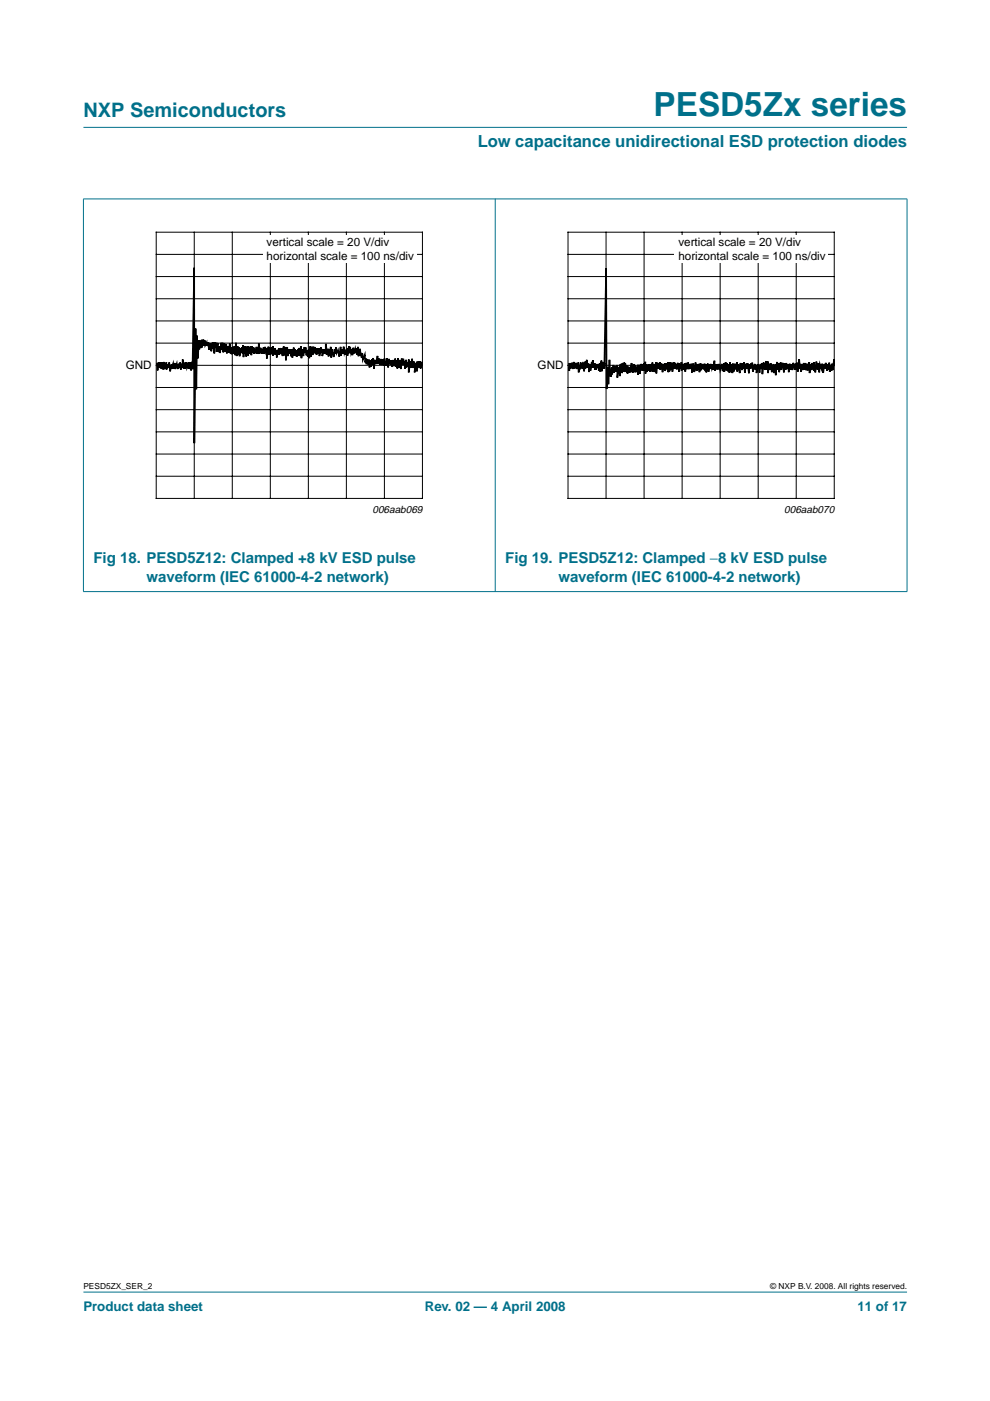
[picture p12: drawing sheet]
<svg xmlns="http://www.w3.org/2000/svg" width="210mm" height="297mm" viewBox="0 0 210 297" stroke-linecap="round" stroke-linejoin="round" font-family="sans-serif">
<g fill="#00708a" stroke="#00708a" stroke-width=".21">
<path d="M17.7 273.9h174.6z"/>
<path d="M17.7 27h174.6z"/>
<path d="M17.7 42.2v83.2z"/>
<path d="M105 42.1v83.4z"/>
<path d="M192.3 42.2v83.2z"/>
<path d="M17.6 42.2h174.8z"/>
<path d="M17.6 125.4h174.8z"/>
</g>
<path d="M20.4 46.4h81.9v66.3h-81.9z" fill="none" stroke="#fff" stroke-width=".21"/>
<g fill="none" stroke="#000" stroke-width=".21">
<path d="M33.1 49.2h56.5v56.5h-56.5zM33.1 58.6h56.5M33.1 53.9h56.5M41.2 49.2v56.5M49.2 49.2v56.5M57.3 49.2v56.5M65.4 49.2v56.5M73.4 49.2v56.5M81.5 49.2v56.5M33.1 68h56.5M33.1 77.5h56.5M33.1 63.3h56.5"/>
<path d="M33.1 72.7h56.5M33.1 86.9h56.5M33.1 96.3h56.5M33.1 82.2h56.5M33.1 91.6h56.5M33.1 101h56.5"/>
</g>
<path d="M55.8 49.8h32.4v5.8h-32.4z" fill="#fff"/>
<path d="M33.3 76.9l.1 1.6 .2-1.6 .2 1 .2-1.1v1.3l.3-1.3-.1 1.4 .3-1.4 .1 1.5 .2-1.6v1.6l.3-1.3v1.2l.2-1.4v1.6l.2-1.2 .1 .8 .3-1.1 .2 1.8 .3-1.5v1l.3-1.1 .1 1.1 .2-1.2 .1 1.2 .4-1.1 .1 1.1 .3-1.1 .1 1 .2-1.2 .1 1.5 .3-1.3 .1 .9v-1.8l.3 2 .1-1.3 .1 1.3 .3-1.4 .1 1.1 .4-1v1.2l.1-1.3 .1 1.4 .3-1.4v1.7l.3-1.8v1.6l.4-21.5v37.2l.3-24.3 .1 12.8 .2-11.3 .1 4.8 .3-3.8 .1 1.9 .2-1.9 .1 1.6 .2-1.8v1.7l.3-1.7 .1 1.3 .2-1.1 .1 1 .3-.6v.7l.2-.6 .1 .7 .1-.8 .1 1.5 .2-1.4 .1 1.3 .2-.5v1l.3-1.9v1.3l.2-1.3 .1 2.3 .2-2.3 .1 1.2 .2-1.1v1.9l.3-1.9-.1 1.8 .3-1v.5l.2-.5 .1 1.4 .2-2.2 .1 1.4 .2-1.4 .1 2 .3-1.9 .1 1.8 .3-1.7 .1 2 .2-1.5 .2 1.4 .2-2 .2 2.2 .2-1.4v1.5l.3-1.6 .1 1.5 .2-1.6 .2 1.9 .1-2.6 .2 2.8 .2-2.1 .1 1.7 .2-1.4 .1 1.8 .2-1.7 .2 .9 .1-1.1 .1 1.3 .2-1.7v2.5l.2-2.2v1.5l.3-1.5 .1 2.1 .3-2.1 .1 1.9 .1-1.9 .2 1.5 .3-1.6 .1 1.9 .2-1.9 .1 1.4 .2-1.1v1.3l.3-.9 .1 .8 .2-1.4v1.5l.3-.9 .1 .9 .1-2.2 .1 2.1 .3-1.2v1.2l.2-.9 .1 1 .3-1.3 .1 1.3 .2-1.5 .1 1.1 .3-.8v2.2l.3-2.5 .1 1.7 .2-1.5 .2 1.5 .2-1.5v1.2l.2-1.5 .1 2 .4-1.6v1.4l.3-1 .1 1.6 .1-1.6 .1 .9 .2-1.3 .1 1.4 .3-1.4v1.3l.3-.7 .1 1.1 .3-2.1 .1 1.9 .3-1.7v2.8l.3-2.8 .1 1.9 .3-1.4 .1 .8 .2-.9 .1 1.5 .2-1.4 .1 1.7 .3-2.1 .1 1.7 .2-1.3 .2 1.4 .2-1.2v1.3l.3-1.6v1.5l.2-1.7 .1 1.7 .2-2.1 .1 2.5 .2-1.8 .2 1.4 .3-1.9v1.3l.2-1.2 .2 1.6 .2-1.1 .1 1.4 .1-1.5 .2 1.8 .2-2.5 .2 2.2 .2-2.1 .1 1.8 .1-1.8 .1 1.4 .2-1.3 .1 1.3 .2-.9 .1 1.2 .2-1.4 .1 1.2 .3-1.2v1.7l.3-1.8 .2 1.2 .2-.9-.1 1.5 .4-1.4v.9l.2-1 .2 1.1v-2.2l.3 2.3 .2-1.2 .1 1.6 .1-1.6v1.3l.3-1.8 .1 2.3 .3-1.7 .2 1.6 .4-1.7v1l.1-1.3 .2 1.2 .3-.7 .2 1.4 .3-2.1 .1 1.9 .2-1.3 .2 .9 .2-1.5 .1 1.4 .2-.8 .1 1.1 .4-1.3v1.6l.3-2.1 .1 1.5 .1-1.4 .2 1.4 .2-.8 .1 1.2 .2-1.6 .2 1.2 .2-.9 .2 .9 .1-1.1 .1 1.4 .2-1.7 .1 2 .4-1.5v1.5l.2-.7v1l.2-.8 .1 1.3 .4-1.1 .1 1.7 .2-.9 .1 1.2 .2-1.1 .2 1.2 .1-1.1 .1 1.7 .3-1.5 .1 1.4 .2-1.6 .1 1.2 .1-1.5 .2 2.3 .2-1.9 .1 .9 .2-.8v.8l.2-1.7 .1 1.7 .3-1.2 .2 1.3 .2-1.2 .1 1.3 .2-1.2 .2 1.3 .2-1.5 .3 1.5 .3-1.6 .2 2 .2-1.8 .2 1.2 .2-.9 .2 1.4 .2-1.5 .2 1.3 .3-1.6 .1 1.8 .2-1.4 .1 1.7 .2-2.2 .3 2.1 .1-1.7 .2 1.9 .2-2.2 .1 1.2 .2-1.1v1.3l.3-.9v1.7l.3-1.9v1.6l.3-1.1 .1 1 .2-1.6-.1 2.8 .4-2.5 .1 1.5 .3-1.9 .1 1.9 .2-1.4v1.4l.4-1-.2 2 .5-2.3v2l.3-2.1 .1 1 .1-1v1.4l.3-1.3v1.4l.1-1.3 .2 .8" fill="none" stroke="#000" stroke-width=".35"/>
<path d="M107.7 46.4h81.9v66.3h-81.9z" fill="none" stroke="#fff" stroke-width=".21"/>
<g fill="none" stroke="#000" stroke-width=".21">
<path d="M120.4 49.2h56.5v56.5h-56.5zM120.4 58.6h56.5M120.4 53.9h56.5M128.5 49.2v56.5M136.6 49.2v56.5M144.6 49.2v56.5M152.7 49.2v56.5M160.8 49.2v56.5M168.8 49.2v56.5M120.4 68h56.5M120.4 77.5h56.5M120.4 63.3h56.5"/>
<path d="M120.4 72.7h56.5M120.4 86.9h56.5M120.4 96.3h56.5M120.4 82.2h56.5M120.4 91.6h56.5M120.4 101h56.5"/>
</g>
<path d="M143.1 49.8h32.5v5.8h-32.5z" fill="#fff"/>
<path d="M120.6 77l.1 1.7 .2-1.7 .1 1.1 .3-1.2 .1 1.3 .3-1.5 .1 1.4 .4-1.2 .1 1.3 .3-1.3 .1 2.1 .4-2.1 .1 1 .3-.6v.9l.2-1.3 .1 1.8 .3-2v1.4l.3-1.8 .1 1.6 .3-.8 .1 1.8 .3-1.6v1.3l.3-1.9v1.2l.2-1.5 .1 1.5 .3-.9v1.4l.2-1.2 .1 1.2 .3-1.2v.9l.2-.9v1.4l.3-1.5v1.7l.3-2.4 .1 2.3 .3-2v1.4l.3-1.1-.1 1.2 .4-21.3 .1 25.6 .3-4.7 .1 3.7 .2-5.2 .2 3.5 .2-1.3v1.4l.1-2 .1 1.5 .3-2 .1 1.6 .1-1.3 .1 1.1 .2-1 .1 1 .2-1.4v2.7l.3-2.2 .1 1.4 .2-2-.1 2.4 .3-2.5h.2v1.9l.3-2-.1 1.7 .3-1.9 .1 2 .1-1.8 .1 1.7 .2-1.3v1.5l.2-1.3-.1 1.5 .3-1.4 .1 1.2 .2-1.2 .1 1.2 .2-2v1.7l.2-.9 .1 1.2 .2-1.8 .2 1.7 .1-1.5 .1 1.5 .2-1.1 .1 1 .2-1.5v2.2l.3-2.2 .1 2 .2-2.1 .2 1.3 .2-1.3 .1 1.4 .1-1.6 .1 1.6 .2-1.9 .1 2.5 .2-2 .1 1.6 .2-.9v.7l.2-1.4v1.1l.2-1.1v1.6l.3-1.6 .1 1.5 .1-1.8 .2 1.9 .2-1.5v1.6l.4-2 .1 2.3 .2-2.3 .1 1.3 .2-1.1v1.1l.2-1.4 .1 1.6 .3-1.3 .2 1.8 .2-1.7v1.1l.3-1.3v1.7l.3-1.6 .2 1.2 .1-1.4 .1 2 .2-2 .1 1.8 .1-1.8 .2 1.4 .2-1.4 .1 1.9 .3-1.9 .1 1.3 .2-1.3 .1 1.3 .1-1 .1 1.1 .2-1.4 .1 1.3 .1-1.2 .1 1.8 .2-1.5 .1 .8 .2-1.3v1.8l.4-1.4 .1 1.2 .2-1.4 .1 1.8 .2-1.9 .1 1.4 .3-1.4 .2 1.4v-1l.2 .9v-1l.2 1 .1-1.1 .1 1.9 .3-1.9 .2 1.8 .3-2 .2 1.8 .1-1.4 .1 1.2 .2-1.3 .2 1.7 .2-1.9 .1 1.5 .3-1.3v1l.2-1 .1 1.1 .2-1.2 .2 1.6 .2-1.5-.1 1.8 .4-1.9 .1 1.7 .3-1.6v1l.2-1 .2 .9 .2-.9 .1 1.2 .3-1.9 .1 2.1 .3-1.3v1l.3-1.1v1.1l.3-1.1 .2 1.3 .4-1.3 .1 1.5 .4-1.7v1.8l.3-2 .1 1.7 .1-1.5 .2 1.7 .1-1.5 .2 1.8 .2-2.2 .1 2.1 .1-1.6 .3 1.8 .1-2 .2 1.7 .2-1.7 .2 1.2 .3-1.5v2l.2-1.6 .3 1.9 .2-2.1 .3 1.5 .1-1.5 .1 1.2 .3-1.4 .1 2.2 .3-1.9 .2 1.1 .1-1.2 .3 2.1 .1-1.9 .1 1 .2-1.1 .1 1 .2-1.2 .1 1.9 .4-1.6 .1 1.2 .3-1.1v1.8l.4-1.9 .2 1.8 .3-1.8 .2 1v-1.2l.1 2.3 .3-2.4 .3 1.5 .2-1.8 .1 1.8 .3-1.8v2.5l.4-2 .1 1.3 .1-1.4 .2 1.9 .4-1.7 .1 1.9 .3-1.8 .1 2.3 .2-2.9 .2 1.7 .2-1.4 .1 1.9 .3-2.1 .2 1.6 .3-1.5 .2 2.1 .2-2 .2 1.4 .1-1.4 .2 1.2 .3-1v1.7l.2-1.8 .3 1.3 .2-1.2 .1 1.3 .2-1.6 .3 1.5 .2-1.3 .1 1.2 .2-1.4 .1 1.9 .3-2.7 .2 2.1 .3-1-.1 1.6 .3-1.6v1.3l.3-1.5 .2 1.4 .1-1.4 .2 1.5 .2-1.4 .2 1.4 .3-1.7 .1 2.3 .2-1.8 .2 1.2 .1-1.5 .4 1.6v-1.8l.3 2.2 .2-2.3 .2 1.7 .2-1.4 .2 2 .1-1.8 .4 1 .1-1.1 .2 2 .3-1.9 .2 1 .1-1.3 .2 1.7 .2-1.4 .2 1.1 .1-1.4 .1 1.9 .3-1.5 .1 1.3 .1-1.5 .2 1.4 .2-2.4v1.5" fill="none" stroke="#000" stroke-width=".35"/>
<text font-size="7.1" fill="#00708a" x="138.6" y="24.7">PESD5Zx series</text>
<text font-size="4.2" fill="#00708a" x="17.7" y="24.9">NXP Semiconductors</text>
<text font-size="3.5" fill="#00708a" x="101.3" y="31.1">Low capacitance unidirectional ESD protection diodes</text>
<g font-size="3.2" fill="#00708a">
<text x="19.8" y="119.4">Fig 18. PESD5Z12: Clamped +8 kV ESD pulse</text>
<text x="107.1" y="119.4">Fig 19. PESD5Z12: Clamped −8 kV ESD pulse</text>
<text x="31.1" y="123.3">waveform (IEC 61000-4-2 network)</text>
<text x="118.4" y="123.3">waveform (IEC 61000-4-2 network)</text>
</g>
<g font-size="2.8" fill="#00708a">
<text x="17.7" y="278">Product data sheet</text>
<text x="90.1" y="278">Rev. 02 — 4 April 2008</text>
<text x="181.8" y="278">11 of 17</text>
</g>
<g font-size="2.5">
<text x="56.5" y="52.2">vertical scale = 20 V/div</text>
<text x="143.8" y="52.2">vertical scale = 20 V/div</text>
<text x="56.5" y="55.2">horizontal scale = 100 ns/div</text>
<text x="143.8" y="55.2">horizontal scale = 100 ns/div</text>
<text x="26.7" y="78.3">GND</text>
<text x="114" y="78.3">GND</text>
</g>
<g font-size="2.2">
<text x="79" y="108.9">006aab069</text>
<text x="166.3" y="108.9">006aab070</text>
</g>
<g font-size="1.8">
<text x="17.7" y="273.4">PESD5ZX_SER_2</text>
<text x="163.3" y="273.4">© NXP B.V. 2008. All rights reserved.</text>
</g>
</svg>
